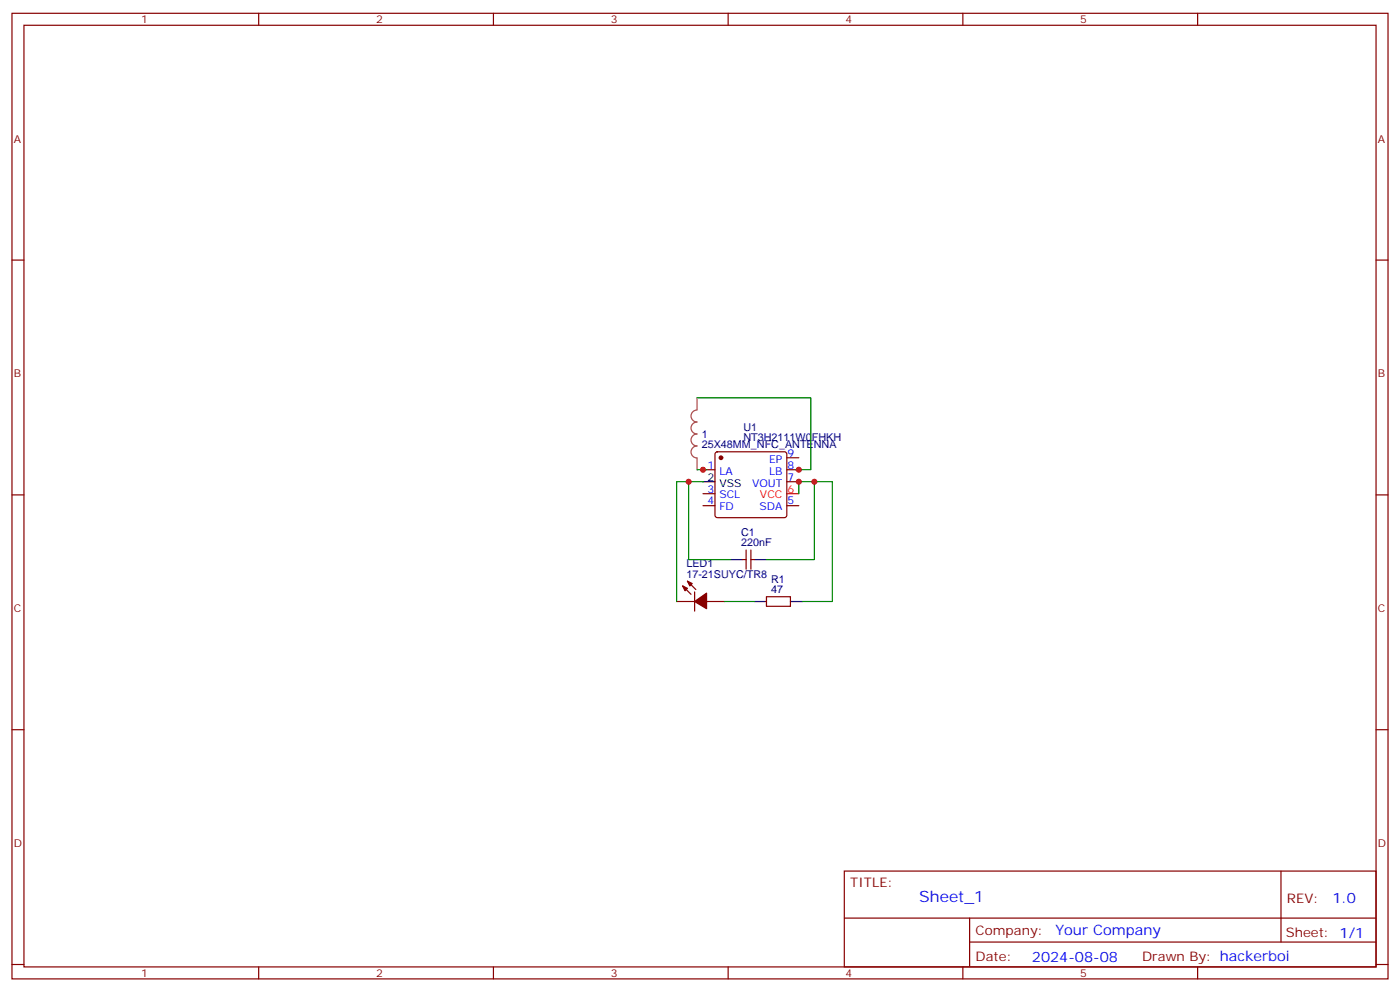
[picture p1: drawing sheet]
<svg xmlns="http://www.w3.org/2000/svg" width="412mm" height="292mm" viewBox="0 0 412 292" stroke-linecap="round" stroke-linejoin="round" font-family="sans-serif">
<g fill="none" stroke="#870000" stroke-width=".35">
<path d="M3.5 3.9h405.4v284.4h-405.4zM7.1 7.4h398.2v277.3h-398.2zM76.2 3.9v3.5M145.3 3.9v3.5M214.5 3.9v3.5M283.6 3.9v3.5M352.8 3.9v3.5M3.5 76.6h3.6M405.3 76.6h3.6M207.1 138.3h3.5M210.8 133.2l.5-.2h19.8l.5 .2 .2 .5v18l-.3 .5-.4 .2h-19.8l-.5-.2-.2-.5v-18zM231.8 134.8h3.5"/>
<path d="M231.8 138.3h3.5M3.5 145.7h3.6M207.1 148.9h3.5M207.1 145.4h3.5M231.8 141.9h3.5M231.8 148.9h3.5M405.3 145.7h3.6M199.3 177.1h5.3M201.1 172.5l2.5 2.5M202.5 171.1l2.5 2.5M204.6 174.3v5.7M208.1 177.1h5.3"/>
<path d="M218.7 164.8h1.1M219.8 162v5.6M221.2 162v5.6M221.2 164.8h1M225.8 175.7h7v2.8h-7zM3.5 214.9h3.6M405.3 214.9h3.6M248.7 256.5h156.6v28.2h-156.6zM377.3 256.5v20.9M248.7 270.4h156.5M285.6 277.4h119.6M285.6 270.4v14.1"/>
<path d="M3.5 284h3.6M76.2 284.7v3.6M145.3 284.7v3.6M214.5 284.7v3.6M283.6 284.7v3.6M352.8 284.7v3.6M405.3 284h3.6"/>
</g>
<path d="M231.8 145.4h3.5" fill="none" stroke="#f00" stroke-width=".35"/>
<path d="M207.1 141.9h3.5M215.2 164.8h3.5M222.2 177.1h3.6M222.2 164.8h3.6M232.8 177.1h3.6" fill="none" stroke="#000" stroke-width=".35"/>
<g fill="#870000" stroke="#870000" stroke-width=".35">
<path d="M201.1 172.5l1.4 .7-.7 .8z"/>
<path d="M202.5 171.1l1.4 .7-.7 .7z"/>
<path d="M204.6 177.1l3.5-2.4v4.5z"/>
<circle cx="212.4" cy="134.8" r=".53"/>
</g>
<path d="M205.3 117.2v3.4M205.3 120.7a1.76 1.76 0 0 0-1.7 1.8 1.76 1.76 0 0 0 1.7 1.8 1.76 1.76 0 0 0-1.7 1.7 1.76 1.76 0 0 0 1.7 1.8 1.76 1.76 0 0 0-1.7 1.8 1.76 1.76 0 0 0 1.7 1.7 1.76 1.76 0 0 0-1.7 1.8 1.76 1.76 0 0 0 1.7 1.8v3.4" fill="none" stroke="#a64a4a" stroke-width=".35"/>
<path d="M205.3 117.2h33.5v21.1h-4.6M205.3 138.3h2.8M202.8 141.9h-3.5v35.2M207.1 141.9h-4.3v22.9h12.4M235.3 145.4v-3.5h4.6v22.9h-14.1M239.9 141.9h5.3v35.2h-8.8M213.4 177.1h8.8" fill="none" stroke="#008700" stroke-width=".35"/>
<g fill="#c00">
<circle cx="239.9" cy="141.9" r=".88"/>
<circle cx="235.3" cy="141.9" r=".88"/>
<circle cx="202.8" cy="141.9" r=".88"/>
<circle cx="235.3" cy="138.3" r=".88"/>
<circle cx="207.1" cy="138.3" r=".88"/>
</g>
<text font-size="4.6" fill="#00f" x="270.8" y="265.5">Sheet_1</text>
<g font-size="4.2" fill="#00f">
<text x="392.5" y="265.8">1.0</text>
<text x="310.9" y="275.3">Your Company</text>
<text x="304" y="283.1">2024-08-08</text>
</g>
<g font-size="3.9" fill="#800">
<text x="250.5" y="261.1">TITLE:</text>
<text x="379.1" y="265.8">REV:</text>
<text x="287.4" y="275.3">Company:</text>
<text x="378.7" y="275.9">Sheet: 1/1</text>
<text x="287.4" y="283">Date:</text>
<text x="336.4" y="283.1">Draw</text>
<text x="346.6" y="283.1">n By: hackerboi</text>
</g>
<g font-size="3.2" fill="#800">
<text x="41.6" y="6.9">1</text>
<text x="110.8" y="6.9">2</text>
<text x="179.9" y="6.9">3</text>
<text x="249.1" y="6.9">4</text>
<text x="318.2" y="6.9">5</text>
<text x="4.1" y="42">A</text>
<text x="405.9" y="42">A</text>
<text x="4.1" y="111.2">B</text>
<text x="405.9" y="111.2">B</text>
<text x="4.1" y="180.3">C</text>
<text x="405.9" y="180.3">C</text>
<text x="4.1" y="249.4">D</text>
<text x="405.9" y="249.4">D</text>
<text x="41.6" y="287.7">1</text>
<text x="110.8" y="287.7">2</text>
<text x="179.9" y="287.7">3</text>
<text x="249.1" y="287.7">4</text>
<text x="318.2" y="287.7">5</text>
</g>
<g font-size="3.2" fill="#000080">
<text x="206.7" y="128.9">1</text>
<text x="219" y="130">NT3H2111W0FHKH</text>
<text x="219" y="127">U1</text>
<text x="206.7" y="132">25X48MM_NFC_ANTENNA</text>
<text x="218.3" y="160.9">220nF</text>
<text x="218.3" y="157.9">C1</text>
<text x="202.2" y="167">LED1</text>
<text x="202.2" y="170.1">17-21SUYC/TR8</text>
<text x="227.1" y="171.6">R1</text>
<text x="227.1" y="174.7">47</text>
</g>
<g font-size="3.2" fill="#00f">
<text x="208.4" y="138">1</text>
<text x="226.5" y="136.2">EP</text>
<text x="232" y="134.4">9</text>
<text x="232" y="138">8</text>
<text x="211.9" y="139.7">LA</text>
<text x="221.5" y="143.3">VOUT</text>
<text x="226.5" y="139.7">LB</text>
<text x="232" y="141.5">7</text>
<text x="208.4" y="148.6">4</text>
<text x="208.4" y="145">3</text>
<text x="211.9" y="146.8">SCL</text>
<text x="232" y="148.6">5</text>
<text x="211.9" y="150.3">FD</text>
<text x="223.7" y="150.3">SDA</text>
</g>
<g font-size="3.2">
<text x="208.4" y="141.5">2</text>
<text x="211.9" y="143.3">VSS</text>
</g>
<g font-size="3.2" fill="#f00">
<text x="223.9" y="146.8">VCC</text>
<text x="232" y="145">6</text>
</g>
</svg>
